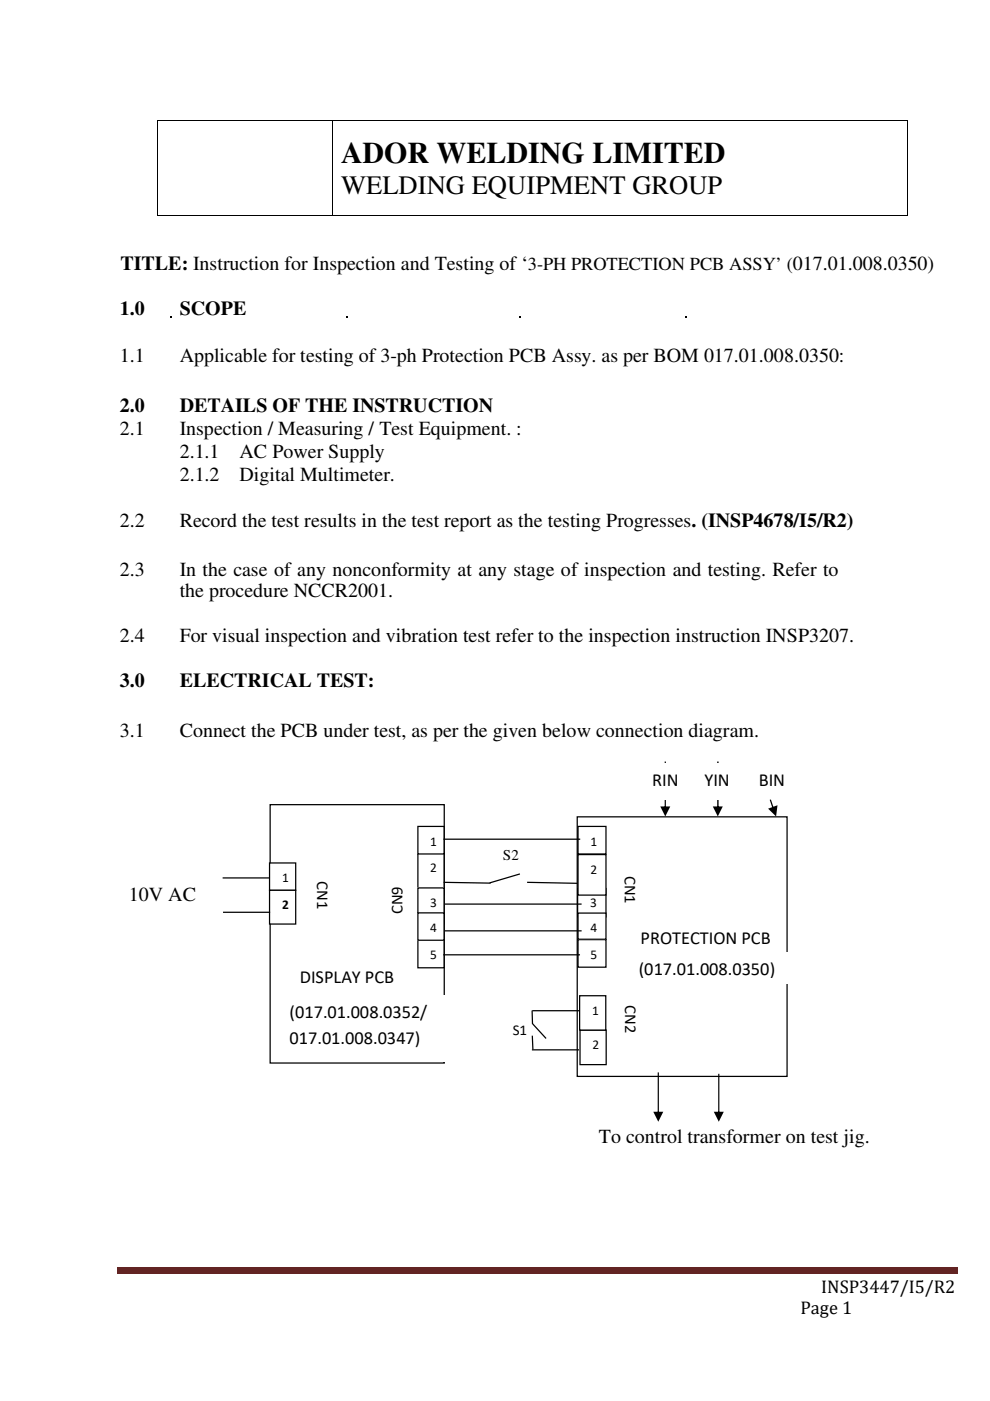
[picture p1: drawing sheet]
<svg xmlns="http://www.w3.org/2000/svg" width="210mm" height="297mm" viewBox="0 0 210 297" stroke-linecap="round" stroke-linejoin="round" font-family="sans-serif">
<path d="M24.9 268.6h178.1v1h-178.1z" fill="#622423"/>
<path d="M24.9 270h178.1" fill="none" stroke="#622423" stroke-width=".25"/>
<g fill="#000">
<path d="M36 67h.4v.4h-.4z" fill-rule="evenodd"/>
<path d="M73.5 67h.3v.4h-.3z" fill-rule="evenodd"/>
<path d="M110.1 67h.3v.4h-.3z" fill-rule="evenodd"/>
<path d="M145.2 67h.4v.4h-.4z" fill-rule="evenodd"/>
</g>
<path d="M33.4 25.4h.2v.2h-.2zM70.3 25.4h.2v.2h-.2zM192.3 25.4h.2v.2h-.2zM33.4 45.6h.2v.2h-.2zM70.3 45.6h.2v.2h-.2zM192.3 45.6h.2v.2h-.2z" fill="#000"/>
<path d="M33.5 25.6v20M33.6 25.5h36.7M70.4 25.6v20M70.5 25.5h121.8M192.4 25.6v20M33.6 45.7h36.7M70.5 45.7h121.8" fill="none" stroke="#000" stroke-width=".21"/>
<path d="M57.3 170.6h36.9v54.8h-36.9z" fill-rule="evenodd" fill="#fff"/>
<path d="M57.3 170.6h36.9v54.8h-36.9z" fill="none" stroke="#000" stroke-width=".26"/>
<path d="M122.4 173.2h44.5v55h-44.5z" fill-rule="evenodd" fill="#fff"/>
<path d="M122.4 173.2h44.5v55h-44.5z" fill="none" stroke="#000" stroke-width=".26"/>
<path d="M57.1 183h5.6v5.8h-5.6z" fill-rule="evenodd" fill="#fff"/>
<path d="M57.1 183h5.6v5.8h-5.6z" fill="none" stroke="#000" stroke-width=".26"/>
<path d="M88.6 180.8h5.5v8.9h-5.5z" fill-rule="evenodd" fill="#fff"/>
<path d="M88.6 180.8h5.5v8.9h-5.5z" fill="none" stroke="#000" stroke-width=".26"/>
<path d="M88.6 188.3h5.5v7.6h-5.5z" fill-rule="evenodd" fill="#fff"/>
<path d="M88.6 188.3h5.5v7.6h-5.5z" fill="none" stroke="#000" stroke-width=".26"/>
<path d="M88.6 199.3h5.5v5.9h-5.5z" fill-rule="evenodd" fill="#fff"/>
<path d="M88.6 199.3h5.5v5.9h-5.5z" fill="none" stroke="#000" stroke-width=".26"/>
<path d="M122.5 188.4h6v6h-6z" fill-rule="evenodd" fill="#fff"/>
<path d="M122.5 188.4h6v6h-6z" fill="none" stroke="#000" stroke-width=".26"/>
<g fill="#fff">
<path d="M63.7 183.7h9.5v12.1h-9.5z" fill-rule="evenodd"/>
<path d="M80.6 184.9h6.9v11.9h-6.9z" fill-rule="evenodd"/>
<path d="M129.3 183.8h9.1v9.8h-9.1z" fill-rule="evenodd"/>
<path d="M88.6 175.2h5.5v5.9h-5.5z" fill-rule="evenodd"/>
</g>
<path d="M88.6 175.2h5.5v5.9h-5.5z" fill="none" stroke="#000" stroke-width=".26"/>
<path d="M122.6 199.2h5.9v5.9h-5.9z" fill-rule="evenodd" fill="#fff"/>
<path d="M122.6 199.2h5.9v5.9h-5.9z" fill="none" stroke="#000" stroke-width=".26"/>
<path d="M57.1 188.8h5.6v7.1h-5.6z" fill-rule="evenodd" fill="#fff"/>
<path d="M57.1 188.8h5.6v7.1h-5.6z" fill="none" stroke="#000" stroke-width=".26"/>
<path d="M88.6 193.5h5.5v5.8h-5.5z" fill-rule="evenodd" fill="#fff"/>
<path d="M88.6 193.5h5.5v5.8h-5.5z" fill="none" stroke="#000" stroke-width=".26"/>
<path d="M122.6 193.6h5.9v5.5h-5.9z" fill-rule="evenodd" fill="#fff"/>
<path d="M94.3 197.4h29M122.6 193.6h5.9v5.5h-5.9z" fill="none" stroke="#000" stroke-width=".26"/>
<path d="M122.6 181.2h5.9v8.6h-5.9z" fill-rule="evenodd" fill="#fff"/>
<path d="M122.6 181.2h5.9v8.6h-5.9z" fill="none" stroke="#000" stroke-width=".26"/>
<g fill="#fff">
<path d="M61 203.5h26.5v7.5h-26.5z" fill-rule="evenodd"/>
<path d="M122.6 175.2h5.9v5.9h-5.9z" fill-rule="evenodd"/>
</g>
<path d="M122.6 175.2h5.9v5.9h-5.9z" fill="none" stroke="#000" stroke-width=".26"/>
<g fill="#fff">
<path d="M133.3 195.1h33.2v7.5h-33.2z" fill-rule="evenodd"/>
<path d="M132.9 201.8h34.1v6.8h-34.1z" fill-rule="evenodd"/>
</g>
<g fill="#000">
<path d="M140.9 161.5h.3v9.9h-.3zM140 171h2.1l-1 2.1z"/>
<path d="M152.1 161.5h.3v9.9h-.3zM151.1 171h2.1l-1 2.1z"/>
</g>
<g fill="#fff">
<path d="M58.9 211h35.4v14h-35.4z" fill-rule="evenodd"/>
<path d="M134.9 161.8h12.4v7.7h-12.4z" fill-rule="evenodd"/>
<path d="M106.2 215.2h9.6v6.2h-9.6z" fill-rule="evenodd"/>
<path d="M144.9 161.8h14.3v7.7h-14.3z" fill-rule="evenodd"/>
</g>
<path d="M152.3 227.7h.2v8.4h-.2zM151.3 235.7h2.2l-1.1 2.1z" fill="#000"/>
<path d="M158.3 161.8h12.8v7.7h-12.8z" fill-rule="evenodd" fill="#fff"/>
<path d="M94 177.9h29M94.3 191.7h29" fill="none" stroke="#000" stroke-width=".26"/>
<path d="M123 218.4h5.5v7.3h-5.5z" fill-rule="evenodd" fill="#fff"/>
<path d="M47.3 193.4h10M123 218.4h5.5v7.3h-5.5z" fill="none" stroke="#000" stroke-width=".26"/>
<path d="M163.2 169.6l.2-.1 .7 1.9-.3 .1zM162.9 171.4l1.9-.7-.3 2.4z" fill="#000"/>
<path d="M122.9 211.1h5.5v7.3h-5.5z" fill-rule="evenodd" fill="#fff"/>
<path d="M94 202.4h29M112.9 214.3h10M112.9 219.6l.1 2.9M122.9 211.1h5.5v7.3h-5.5zM112.8 222.6h10" fill="none" stroke="#000" stroke-width=".26"/>
<path d="M129.5 210.7h9v10.9h-9z" fill-rule="evenodd" fill="#fff"/>
<path d="M47.2 186.1h9.9M112.8 214.2l.1 2.9M112.9 217.1l2.9 3.1" fill="none" stroke="#000" stroke-width=".26"/>
<path d="M24.8 186h19.7v7.8h-19.7z" fill-rule="evenodd" fill="#fff"/>
<path d="M94.1 187.1l9.9 .1M110.2 185.3l-6.4 1.9M111.8 187.1l10.7 .2" fill="none" stroke="#000" stroke-width=".26"/>
<path d="M139.4 227.4h.3v8.7h-.3zM138.5 235.7h2.1l-1 2.1z" fill="#000"/>
<text font-size="6.3" x="72.3" y="34.6">ADOR WELDING LIMITED</text>
<text font-size="5.6" x="72.3" y="41.2">WELDING EQUIPMENT GROUP</text>
<g font-size="4.2">
<text x="25.5" y="57.3">TITLE: Instruction for Inspection and Testing of ‘3-PH PROTECTION PCB ASSY’ (017.01.008.0350)</text>
<text x="25.4" y="66.8">1.0</text>
<text x="38.1" y="66.8">SCOPE</text>
<text x="25.4" y="76.7">1.1</text>
<text x="38.1" y="76.7">Applicable for testing of 3-ph Protection PCB Assy. as per BOM 017.01.008.0350:</text>
<text x="25.4" y="87.3">2.0</text>
<text x="38.1" y="87.3">DETAILS OF THE INSTRUCTION</text>
<text x="25.4" y="92.3">2.1</text>
<text x="38.1" y="92.3">Inspection / Measuring / Test Equipment. :</text>
<text x="38.1" y="97.2">2.1.1</text>
<text x="50.8" y="97.2">AC Power Supply</text>
<text x="38.1" y="102.1">2.1.2</text>
<text x="50.8" y="102.1">Digital Multimeter.</text>
<text x="25.4" y="111.8">2.2</text>
<text x="38.1" y="111.8">Record the test results in the test report as the testing Progresses. (INSP4678/I5/R2)</text>
<text x="25.4" y="122.1">2.3</text>
<text x="38.1" y="122.1">In the case of any nonconformity at any stage of inspection and testing. Refer to</text>
<text x="38.1" y="126.5">the procedure NCCR2001.</text>
<text x="25.4" y="136.1">2.4</text>
<text x="38.1" y="136.1">For visual inspection and vibration test refer to the inspection instruction INSP3207.</text>
<text x="25.4" y="145.7">3.0</text>
<text x="38.1" y="145.7">ELECTRICAL TEST:</text>
<text x="25.4" y="156.2">3.1</text>
<text x="38.1" y="156.2">Connect the PCB under test, as per the given below connection diagram.</text>
<text x="27.3" y="191.1">10V AC</text>
<text x="127" y="242.4">To control transformer on test jig.</text>
</g>
<g font-size="3.9">
<text x="138.3" y="166.7">RIN</text>
<text x="149.4" y="166.7">YIN</text>
<text x="160.9" y="166.7">BIN</text>
<text x="135.8" y="200.1">PROTECTION PCB</text>
<text x="63.5" y="208.5">DISPLAY PCB</text>
<text x="135.4" y="206.8">(017.01.008.0350)</text>
<text x="61.4" y="215.9">(017.01.008.0352/</text>
<text x="61.4" y="221.4">017.01.008.0347)</text>
<text x="174.1" y="274.2">INSP3447/I5/R2</text>
<text x="169.7" y="278.7">Page 1</text>
</g>
<g font-size="3.5">
<text x="132.5" y="185.7" transform="rotate(90 132.5 185.7)">CN1</text>
<text x="67.2" y="186.8" transform="rotate(90 67.2 186.8)">CN1</text>
<text x="85.3" y="193.8" transform="rotate(-90 85.3 193.8)">CN9</text>
<text x="132.5" y="213.1" transform="rotate(90 132.5 213.1)">CN2</text>
</g>
<g font-size="3.2">
<text x="106.6" y="182.2">S2</text>
<text x="108.7" y="219.5">S1</text>
</g>
<g font-size="2.8">
<text x="91.2" y="179.3">1</text>
<text x="125.2" y="179.3">1</text>
<text x="91.2" y="184.8">2</text>
<text x="125.2" y="185.2">2</text>
<text x="59.8" y="187">1</text>
<text x="59.8" y="192.8">2</text>
<text x="91.2" y="192.3">3</text>
<text x="91.2" y="197.6">4</text>
<text x="125.1" y="192.4">3</text>
<text x="125.2" y="197.6">4</text>
<text x="91.2" y="203.4">5</text>
<text x="125.2" y="203.3">5</text>
<text x="125.5" y="215.1">1</text>
<text x="125.6" y="222.5">2</text>
</g>
</svg>
